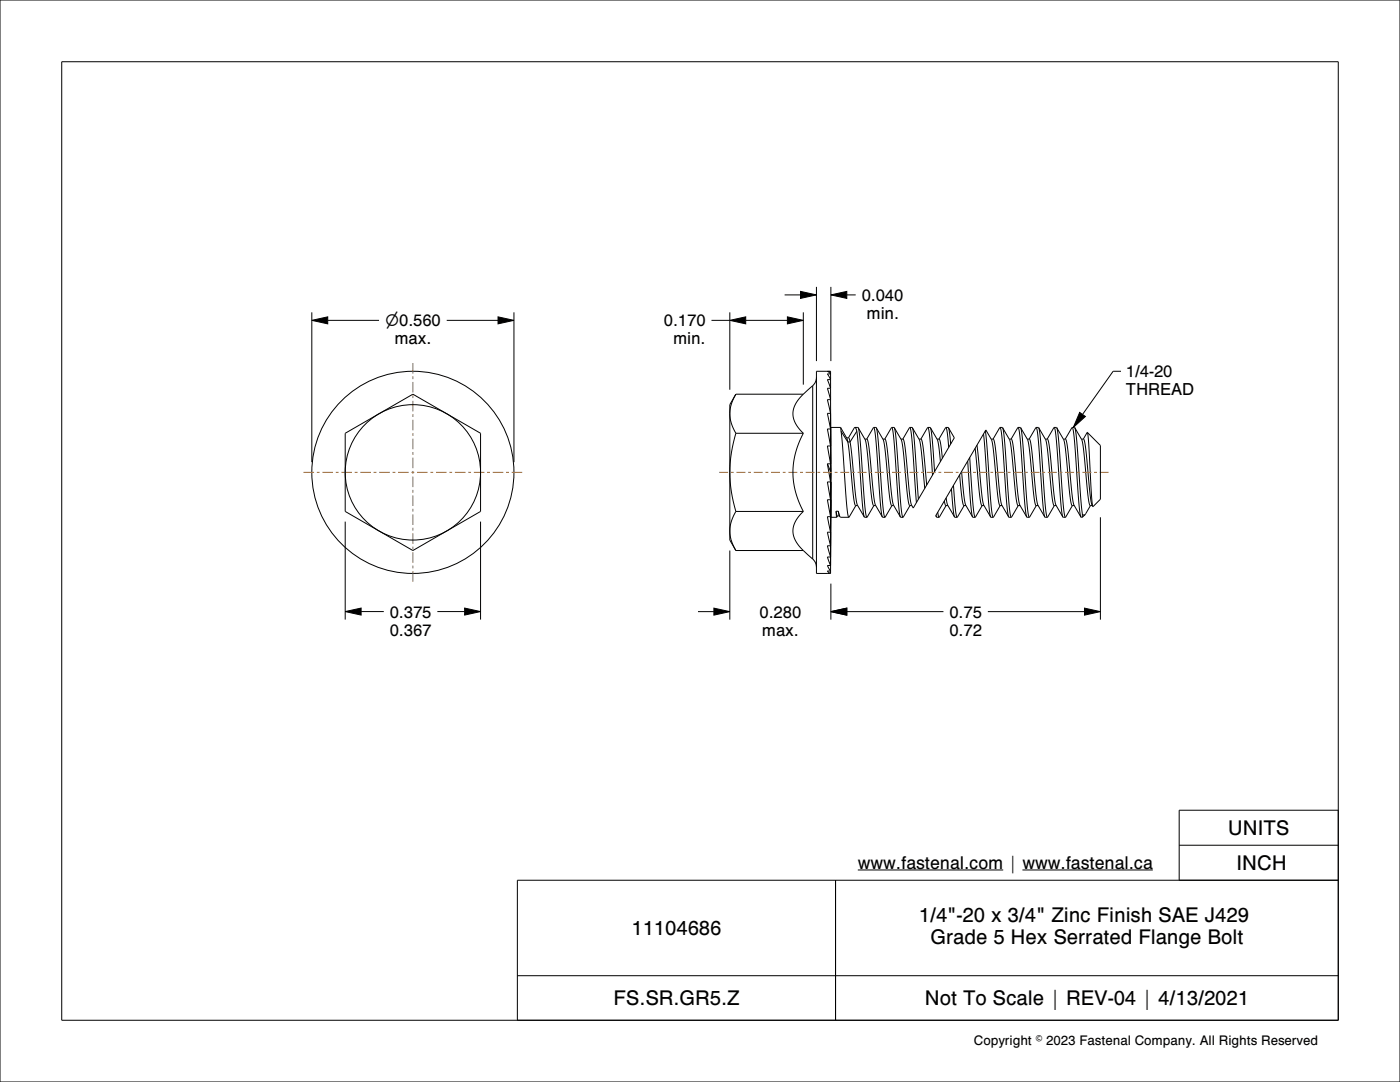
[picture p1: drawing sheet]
<svg xmlns="http://www.w3.org/2000/svg" width="279mm" height="216mm" viewBox="0 0 279 216" stroke-linecap="round" stroke-linejoin="round" font-family="sans-serif">
<g fill="none" stroke="#000" stroke-width=".2">
<path d="M0 0h279.4v215.9h-279.4zM12.3 12.3h254.8v191.3h-254.8zM156.6 58.8h3.2M159.8 58.1l3.1 .7-3.1 .7zM162.9 57.2v14.9M165.8 58.8l3.2-.7v1.4zM165.8 57.2v14.9M169 58.8h1.8M62.2 63.9l3.2-.7v1.4zM62.2 62.3v29.9M65.4 63.9h10.2M89.2 63.9h10.2"/>
<path d="M99.4 63.2l3.2 .7-3.2 .7zM102.6 62.3v29.9M142 63.9h3.6M145.6 63.9l3.2-.7v1.4zM145.6 62.3v15.5M148.8 63.9h8.3M157.1 63.2l3.2 .7-3.2 .7zM160.3 62.3v14.5M162.2 77l-1.9 1.7M162.2 77v34.6M162.9 75.3l-.2 1.1-.5 .6M165.1 74.1l.7 .5h-.7l.7 1.1h-.7l.7 1.8h-.7l.7 2.2"/>
<path d="M165.6 74.1h.2M165.8 79.7h-.7l.7 2.8M165.8 74.1h-2.9v40.3h2.9M165.8 79.7v5.6M165.8 74.1v5.6M223.7 74.1h-1.6l-6.1 8.6M165.1 92.5l.7 3.7M165.1 92.5l.7 1.8M165.1 92.5h.7M165.8 89h-.7l.7 3.5M165.8 82.5h-.7l.7 3.1h-.7l.7 3.4M165.8 96.2h-.7l.7 3.5"/>
<path d="M165.8 99.7h-.7l.7 3.4h-.7l.7 3.1h-.7l.7 2.7M165.8 89v5.1v-1.6M165.8 82.5v10M165.8 99.7v14.7M165.8 85.3v17.9M165.8 94.3v5.4M165.8 94.3v1.9M167.7 85.3h.1M167.8 85.3l1.2 2.2 .2 .7M167.8 85.3v.7M167.8 86l1.2 14.6 .4 2.6 1.4-2.3M167.8 86l1.4 2.2"/>
<path d="M169 87.4h.4M169.2 88.2l1.1 10.8 .2 1.4 .3 .5M169.2 88.2h.4M169.4 87.4l.2 .8M169.6 88.2l1.3 12 .2 .6 1.4 2.4M171 86l-.2-.6-.2-.1-1.3 2.1M171 86l1.1 14.2 .4 3M171 86l-1.4 2.2M171.2 85.3h.1M171.3 85.3l.4 3 .9 12.6 .4 2.3 1.4-2.3M171.3 85.3l1.5 2.8 1.2 11.6 .3 1.1 .5 .1M172.6 87.6l.5 .1 .3 1.1 1.2 11.6 1.5 2.8"/>
<path d="M173 87.6l1.4-2.3 .4 2.3 .9 12.6 .4 3M174.8 85.3h.1M174.9 85.3l.4 3 .9 12.6 .4 2.3 1.4-2.3M174.9 85.3l1.5 2.8 1.2 11.6 .3 1.1 .5 .1M176.2 87.6l.5 .1 .3 1.1 1.2 11.5 1.5 2.9M176.6 87.6l1.4-2.3 .4 2.3 .9 12.6 .4 3M178.4 85.3h.1M178.5 85.3l.4 3 .9 12.6 .4 2.3 1.4-2.3M178.5 85.3l1.5 2.9 1.2 11.5 .3 1.1 .5 .1M180.2 87.6l1.4-2.3 .4 2.7 .9 12.3M182 85.3h.1M182.1 85.3l1.4 2.4 .1 .6 1 9.1"/>
<path d="M182.1 85.3l.4 2.9 .8 11.4M183.4 87.6l.5 .1 .2 .9 .8 8.2M183.8 87.6l1.4-2.3 .4 2.2 .5 7.3M185.6 85.3h.1M185.7 85.3l1.4 2.6 .6 4.2M185.7 85.3l.3 2.3 .5 6.5M187 87.6h.4M187.4 87.6l1.4-2.3 .2 1 .3 3M187.4 87.6l.3 .9 .4 2.9M188.5 100l.2 .8 .5 .1M188.8 99.4l.3 1.4 1.4 2.4M189.2 85.3h.1"/>
<path d="M189.3 85.3l1.2 2.1-8.2 14-.5-.8-.2-1.3-1.1-10.8-.2-.8-.5-.1M189.3 85.3l.4 3.3M189.9 97.5l.3 4.2 .3 1.5M190.3 96.8l.4 4.9 .3 1.5 1.4-2.3M191.5 94.7l.6 5.6 .2 .6h.5M191.9 94.1l.7 6.3 1.5 2.8M193.1 92l.6 8.5 .4 2.7M193.5 91.3l.7 9.4 .4 2.5 1.4-2.3M194.6 89.5l1 10.2 .3 1.1 .5 .1M195 88.8l1.1 11.3 .2 .7 1.4 2.4M196.3 86.6l1 13.6 .4 3M196.6 86l1.2 14.6 .4 2.6 1.4-2.3"/>
<path d="M197.8 87.6l.5 .1 .3 1.1 1.2 11.6 1.5 2.8M198.2 87.6l1.4-2.3 .4 2.3 .9 12.6 .4 3M200 85.3h.1M200.1 85.3l.4 3 .9 12.6 .4 2.3 1.4-2.3M200.1 85.3l1.5 2.8 1.2 11.6 .3 1.1 .5 .1M201.4 87.6l.5 .1 .3 1.1 1.2 11.5 1.5 2.9M201.8 87.6l1.4-2.3 .4 2.3 .9 12.6 .4 3M203.6 85.3h.1M203.7 85.3l.4 3 .9 12.9 .3 1.6 .2 .4M203.7 85.3l1.5 2.8 1.2 11.6 .3 1.1 .5 .1M205 87.6h.4M205.4 87.6l1.4-2.3 .4 2.3 .9 12.6 .4 3"/>
<path d="M205.4 87.6l.2 .5 .3 1.5 1.1 10.7 .1 .5 1.4 2.4M207.2 85.3h.1M207.3 85.3l.4 3 .9 12.6 .4 2.3 1.4-2.3M207.3 85.3l1.4 2.4 .1 .5 1.1 10.7 .3 1.5 .2 .5M208.6 87.6l.5 .1 .3 1.1 1.2 11.5 1.5 2.9M209 87.6l1.4-2.3 .4 2.3 .9 12.6 .4 3M210.8 85.3h.1M210.9 85.3l.4 3 .9 12.6 .4 2.3 1.4-2.3M210.9 85.3l1.5 2.8 1.2 11.6 .3 1.1 .5 .1M212.2 87.6l.5 .1 .3 1.1 1.2 11.6 1.5 2.8M212.6 87.6l1.4-2.3 .4 2.2 .9 12.5 .4 3.2M214.4 85.3h.1"/>
<path d="M214.5 85.3l.4 3.1 1.1 14.1M214.5 85.3l1.5 2.8 1.2 11.6 .3 1.1 .5 .1M215.5 82.3l1.1 .8-2.4 2.2zM215.8 87.6l.5 .1 .2 .8 1.1 10.6 .2 1.4 .3 .6M217 86.3l-.8 1.3M217 86.3l.3 1.9 .5 10.3 .3 2.6M217 86.3l2.6 2.6M219.6 99.6l-1.5 1.5M68.9 104.1v19.5M95.9 104.1v19.5M145.6 109.9v13.7M160.3 109.9l1.9 1.7"/>
<path d="M162.2 111.6l.5 .5 .2 1.1M165.1 114.4h.3M165.8 108.9h-.7l.7 2.2h-.7l.7 1.7M165.8 112.8h-.7l.7 1.1h-.7l.7 .5M165.8 108.9v-12.7v16.6M165.8 116.5v7.1M166.9 102l.1 1.2M166.9 102l.2 .9M166.9 102h.4M167 103.2h.1M167.1 102.9h.4M167.2 102.9l-.2 .3"/>
<path d="M167.3 102l.3 1.1M167.6 103.1l.2 .1M170.8 100.9h.4M172.5 103.2h.1M176.1 103.2h.1M179.7 103.2h.1M186.8 102.8l.1 .4M186.9 103.2h.1M188.8 100.9l-1.4 2.3-.3-1M190.5 103.2h.1M194.1 103.2h.1M197.7 103.2h.1"/>
<path d="M200 100.9l-.5-.1-.3-1.1-1.2-11.5-.1-.5-1.2-1.9-10 17.1 .2 .3M201.3 103.2h.1M204.9 103.2h.1M205.5 103.2h.1M206.8 100.9l-1.3 2.3M208.5 103.2h.1M210.4 100.9h.4M212.1 103.2h.1M215.7 103.2h.1M216 102.5v.7M217.6 100.9l-1.1 1.8-.2 .1-.3-.3M219.6 103.2v20.4"/>
<path d="M68.9 122l3.2-.7v1.4zM72.1 122h4.5M87.3 122h5.4M92.7 121.3l3.2 .7-3.2 .7zM139.3 122h3.2M142.5 121.3l3.1 .7-3.1 .7zM165.8 122l3.2-.7v1.4zM169 122h19.3M197.1 122h19.3M216.4 121.3l3.2 .7-3.2 .7zM166.8 175.6v28M171.2 173.6h29"/>
<path d="M204 173.6h26.1M235.3 168.7h31.8M267.1 175.6h-163.8v28M267.1 161.7h-31.8v13.9M103.3 194.7h163.8"/>
<circle cx="82.4" cy="94.3" r="20.2"/>
</g>
<path d="M159.8 58.1l3.1 .7-3.1 .7zM165.8 58.8l3.2-.7v1.4zM62.2 63.9l3.2-.7v1.4zM99.4 63.2l3.2 .7-3.2 .7zM145.6 63.9l3.2-.7v1.4zM157.1 63.2l3.2 .7-3.2 .7zM215.5 82.3l1.1 .8-2.4 2.2zM68.9 122l3.2-.7v1.4zM92.7 121.3l3.2 .7-3.2 .7zM142.5 121.3l3.1 .7-3.1 .7zM165.8 122l3.2-.7v1.4zM216.4 121.3l3.2 .7-3.2 .7z" fill="#000"/>
<!-- layer: 02___PRT_ALL_AXES -->
<g fill="none" stroke="#000" stroke-width=".2">
<path d="M146.9 78.7a6.9 6.9 0 0 0 0 7.8M146.9 78.7h13.4a4.7 4.7 0 0 0-1.7 5.4l.7 1.2 1 1.2M146.9 78.7l-1.3 2v27.1l1.3 2.1M68.9 86.5l13.5-7.8 13.5 7.8v15.6l-13.5 7.8-13.5-7.8zM146.9 86.5a25.8 25.8 0 0 0 0 15.6M146.9 86.5h13.4M160.3 86.5a15.7 15.7 0 0 0 0 15.6M165.8 85.3h1.9M170.6 85.3h.6M174.4 85.3h.4M178 85.3h.4M181.6 85.3h.4"/>
<path d="M185.2 85.3h.4M188.8 85.3h.4M199.6 85.3h.4M203.2 85.3h.4M206.8 85.3h.4M210.4 85.3h.4M214 85.3h.4M219.6 88.9v10.7M146.9 102.1a6.9 6.9 0 0 0 0 7.8M146.9 102.1h13.4M160.3 102.1a4.7 4.7 0 0 0-1.7 5.4l.7 1.2 1 1.2h-13.4M165.8 103.2h1.2"/>
<path d="M167.8 103.2h1.6M172.6 103.2h.4M176.2 103.2h.4M179.8 103.2h.4M187 103.2h.4M190.6 103.2h.4M194.2 103.2h.4M197.8 103.2h.4M201.4 103.2h.4M205 103.2h.4M208.6 103.2h.4M212.2 103.2h.4"/>
<path d="M216.5 102.7l-.5 .5h-.2"/>
<circle cx="82.4" cy="94.3" r="13.5"/>
</g>
<g fill="none" stroke="#963" stroke-width=".2">
<path d="M82.4 72.4v2.1M82.4 75.1v.6M82.4 76.2v2.1M82.4 78.9v.5M82.4 80v2.1M60.6 94.3h2.1M63.2 94.3h.6M64.4 94.3h2.1M67 94.3h.6M68.1 94.3h2.1M70.8 94.3h.5M71.9 94.3h2.1"/>
<path d="M74.6 94.3h.5M75.7 94.3h2.1M78.3 94.3h.6M79.5 94.3h2.1M82.1 94.3h.6M82.4 82.6v.6M82.4 83.8v2.1M82.4 86.4v.6M82.4 87.5v2.1M82.4 90.2v.6M82.4 91.3v2.1M82.4 94v.5"/>
<path d="M82.4 95.1v2.1M82.4 97.8v.5M82.4 98.9v2.1M83.2 94.3h2.1M85.9 94.3h.6M87 94.3h2.1M89.7 94.3h.5M90.8 94.3h2.1M93.4 94.3h.6M94.6 94.3h2.1M97.2 94.3h.6M98.3 94.3h2.1"/>
<path d="M101 94.3h.6M102.1 94.3h2.1M143.5 94.3h1.8M145.9 94.3h.5M147 94.3h1.8M149.3 94.3h.6M150.4 94.3h1.8M152.8 94.3h.5M153.9 94.3h1.8M156.2 94.3h.6M157.3 94.3h1.8M159.7 94.3h.5"/>
<path d="M160.8 94.3h1.8M163.1 94.3h.6M164.2 94.3h1.8M166.6 94.3h.5M167.7 94.3h1.8M170 94.3h.6M171.1 94.3h1.8M173.5 94.3h.5M174.6 94.3h1.8M176.9 94.3h.6M178.1 94.3h1.7M180.4 94.3h.5"/>
<path d="M181.5 94.3h1.8M183.8 94.3h.6M185 94.3h1.7M187.3 94.3h.6M188.4 94.3h1.8M190.7 94.3h.6M191.9 94.3h1.7M194.2 94.3h.6M195.3 94.3h1.8M197.7 94.3h.5M198.8 94.3h1.7M201.1 94.3h.6"/>
<path d="M202.2 94.3h1.8M204.6 94.3h.5M205.7 94.3h1.8M208 94.3h.6M209.1 94.3h1.8M211.5 94.3h.5M212.6 94.3h1.8M214.9 94.3h.6M216 94.3h1.8M218.4 94.3h.5M219.5 94.3h1.8M82.4 101.5v.6"/>
<path d="M82.4 102.6v2.1M82.4 105.3v.6M82.4 106.4v2.1M82.4 109.1v.5M82.4 110.2v2.1M82.4 112.9v.5M82.4 114v2.1"/>
</g>
<g font-size="4.1">
<text x="245.1" y="166.6">UNITS</text>
<text x="246.8" y="173.6">INCH</text>
<text x="183.4" y="184.1">1/4&quot;-20 x 3/4&quot; Zinc Finish SAE J429</text>
<text x="126" y="186.6">11104686</text>
<text x="185.7" y="188.5">Grade 5 Hex Serrated Flange Bolt</text>
<text x="122.4" y="200.6">FS.SR.GR5.Z</text>
<text x="184.6" y="200.6">Not To Scale | REV-04 | 4/13/2021</text>
</g>
<text font-size="3.5" x="171.2" y="173.4">www.fastenal.com | www.fastenal.ca</text>
<g font-size="3.3">
<text x="76.8" y="65.1">⌀0.560</text>
<text x="132.5" y="65.1">0.170</text>
<text x="172" y="60">0.040</text>
<text x="172.9" y="63.6">min.</text>
<text x="78.7" y="68.7">max.</text>
<text x="134.3" y="68.7">min.</text>
<text x="224.7" y="75.3">1/4-20</text>
<text x="224.7" y="78.9">THREAD</text>
<text x="77.8" y="123.2">0.375</text>
<text x="151.6" y="123.2">0.280</text>
<text x="189.5" y="123.2">0.75</text>
<text x="77.8" y="126.8">0.367</text>
<text x="152.1" y="126.8">max.</text>
<text x="189.5" y="126.8">0.72</text>
</g>
<text font-size="2.6" x="194.4" y="208.6">Copyright © 2023 Fastenal Company. All Rights Reserved</text>
</svg>
